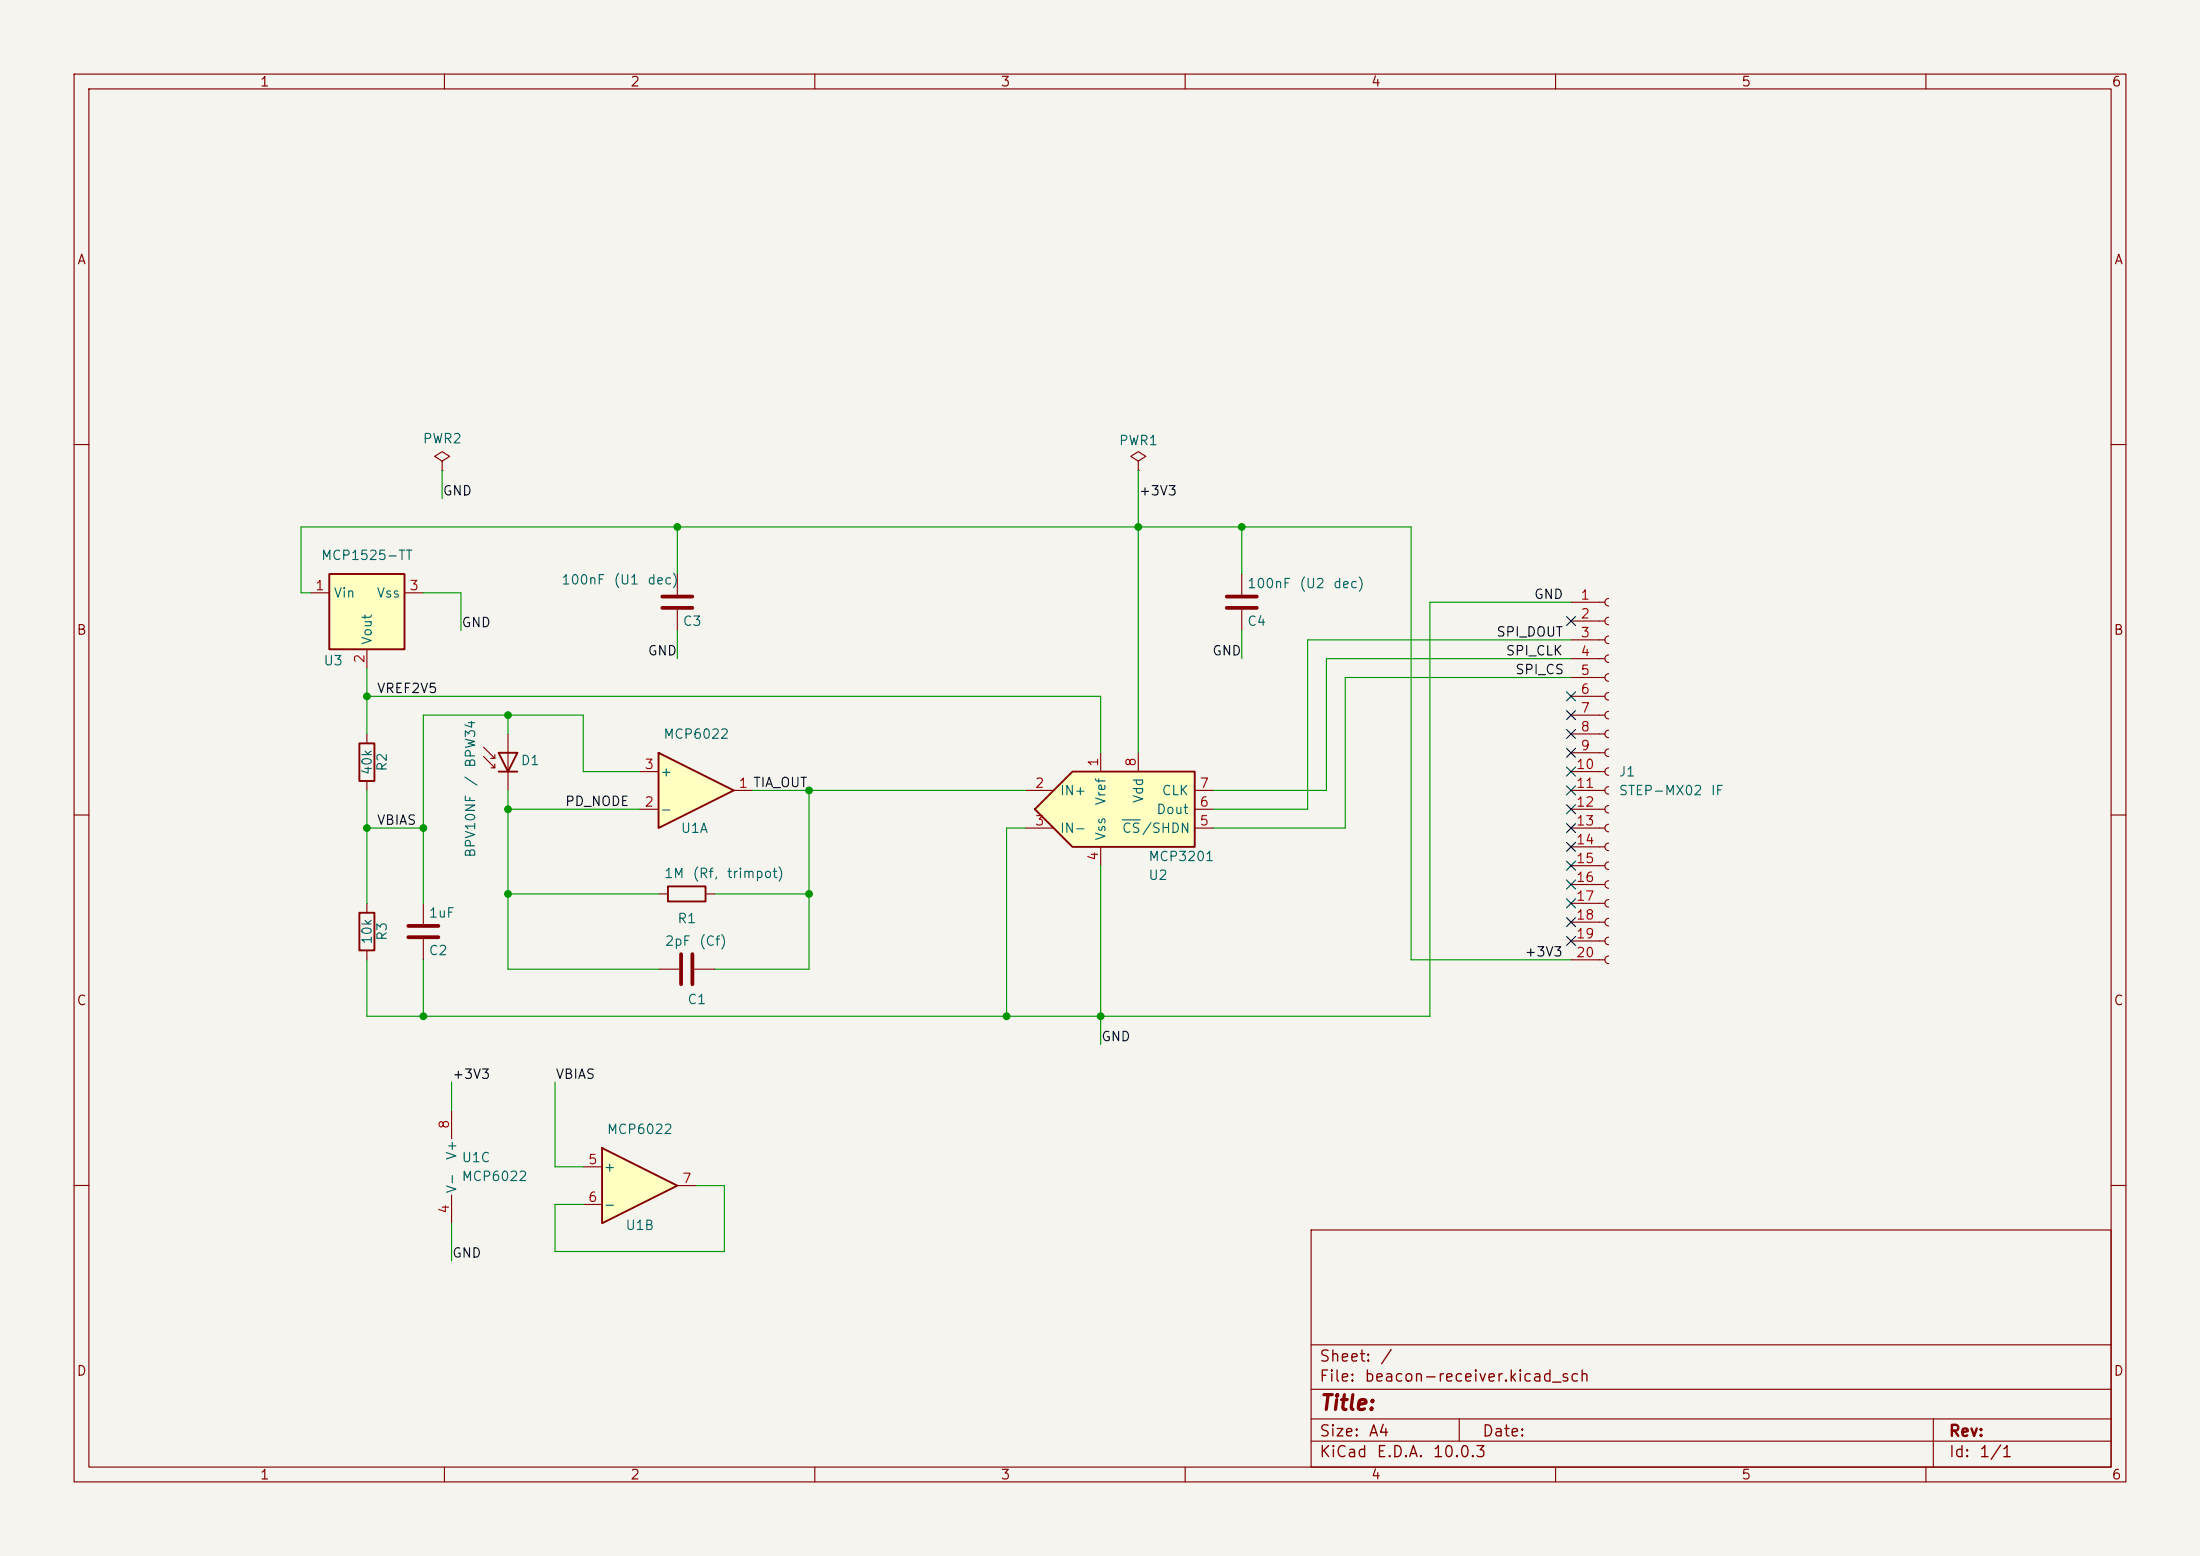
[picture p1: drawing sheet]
(kicad_sch
 (version 20260306)
 (generator "eeschema")
 (generator_version "10.0")
 (paper "A4")
 (lib_symbols
  (symbol "Amplifier_Operational:MCP6022"
   (pin_names
    (offset 0.127)) (exclude_from_sim no) (in_bom yes) (on_board yes)
   (in_pos_files yes)
   (duplicate_pin_numbers_are_jumpers no)
   (property "Reference" "U" (at 0 5.08 0) (show_name no) (do_not_autoplace no) (effects (font (size 1.27 1.27)) (justify left)))
   (property "Value" "MCP6022" (at 0 -5.08 0) (show_name no) (do_not_autoplace no) (effects (font (size 1.27 1.27)) (justify left)))
   (property "Footprint" "" (at 0 0 0) (show_name no) (do_not_autoplace no) (hide yes) (effects (font (size 1.27 1.27))))
   (property "Datasheet" "http://ww1.microchip.com/downloads/en/devicedoc/20001685e.pdf" (at 0 0 0) (show_name no) (do_not_autoplace no) (hide yes) (effects (font (size 1.27 1.27))))
   (property "Description" "Dual Operational Amplifiers, Rail-to-Rail Input/Output, DIP-8/SOIC-8/TSSOP-8" (at 0 0 0) (show_name no) (do_not_autoplace no) (hide yes) (effects (font (size 1.27 1.27))))
   (property "ki_locked" "" (at 0 0 0) (show_name no) (do_not_autoplace no) (effects (font (size 1.27 1.27))))
   (symbol "MCP6022_1_1"
    (polyline (pts (xy -5.08 5.08) (xy 5.08 0) (xy -5.08 -5.08) (xy -5.08 5.08)) (stroke (width 0.254) (type default)) (fill (type background)))
    (pin output line (at 7.62 0 180) (length 2.54) (name "" (effects (font (size 1.27 1.27)))) (number "1" (effects (font (size 1.27 1.27)))))
    (pin input line (at -7.62 -2.54 0) (length 2.54) (name "-" (effects (font (size 1.27 1.27)))) (number "2" (effects (font (size 1.27 1.27)))))
    (pin input line (at -7.62 2.54 0) (length 2.54) (name "+" (effects (font (size 1.27 1.27)))) (number "3" (effects (font (size 1.27 1.27))))))
   (symbol "MCP6022_2_1"
    (polyline (pts (xy -5.08 5.08) (xy 5.08 0) (xy -5.08 -5.08) (xy -5.08 5.08)) (stroke (width 0.254) (type default)) (fill (type background)))
    (pin input line (at -7.62 2.54 0) (length 2.54) (name "+" (effects (font (size 1.27 1.27)))) (number "5" (effects (font (size 1.27 1.27)))))
    (pin input line (at -7.62 -2.54 0) (length 2.54) (name "-" (effects (font (size 1.27 1.27)))) (number "6" (effects (font (size 1.27 1.27)))))
    (pin output line (at 7.62 0 180) (length 2.54) (name "" (effects (font (size 1.27 1.27)))) (number "7" (effects (font (size 1.27 1.27))))))
   (symbol "MCP6022_3_1"
    (pin power_in line (at -2.54 -7.62 90) (length 3.81) (name "V-" (effects (font (size 1.27 1.27)))) (number "4" (effects (font (size 1.27 1.27)))))
    (pin power_in line (at -2.54 7.62 270) (length 3.81) (name "V+" (effects (font (size 1.27 1.27)))) (number "8" (effects (font (size 1.27 1.27))))))
   (embedded_fonts no))
  (symbol "Analog_ADC:MCP3201"
   (pin_names
    (offset 0.762)) (exclude_from_sim no) (in_bom yes) (on_board yes)
   (in_pos_files yes)
   (duplicate_pin_numbers_are_jumpers no)
   (property "Reference" "U" (at 3.81 8.89 0) (show_name no) (do_not_autoplace no) (effects (font (size 1.27 1.27)) (justify left)))
   (property "Value" "MCP3201" (at 3.81 6.35 0) (show_name no) (do_not_autoplace no) (effects (font (size 1.27 1.27)) (justify left)))
   (property "Footprint" "" (at 19.05 -8.89 0) (show_name no) (do_not_autoplace no) (hide yes) (effects (font (size 1.27 1.27))))
   (property "Datasheet" "http://ww1.microchip.com/downloads/en/DeviceDoc/21290D.pdf" (at 20.32 -2.54 0) (show_name no) (do_not_autoplace no) (hide yes) (effects (font (size 1.27 1.27))))
   (property "Description" "2.7V 12-Bit A/D Converter with SPI™ Serial Interface, PDIP-8/SOIC-8/MSOP-8/TSSOP-8" (at 0 0 0) (show_name no) (do_not_autoplace no) (hide yes) (effects (font (size 1.27 1.27))))
   (symbol "MCP3201_0_0"
    (polyline (pts (xy -11.43 0) (xy -6.35 5.08) (xy 10.16 5.08) (xy 10.16 -5.08) (xy -6.35 -5.08) (xy -11.43 0)) (stroke (width 0.254) (type default)) (fill (type background))))
   (symbol "MCP3201_1_1"
    (pin power_in line (at -2.54 7.62 270) (length 2.54) (name "Vref" (effects (font (size 1.27 1.27)))) (number "1" (effects (font (size 1.27 1.27)))))
    (pin input line (at -12.7 2.54 0) (length 3.81) (name "IN+" (effects (font (size 1.27 1.27)))) (number "2" (effects (font (size 1.27 1.27)))))
    (pin input line (at -12.7 -2.54 0) (length 3.81) (name "IN-" (effects (font (size 1.27 1.27)))) (number "3" (effects (font (size 1.27 1.27)))))
    (pin power_in line (at -2.54 -7.62 90) (length 2.54) (name "Vss" (effects (font (size 1.27 1.27)))) (number "4" (effects (font (size 1.27 1.27)))))
    (pin input line (at 12.7 -2.54 180) (length 2.54) (name "~{CS}/SHDN" (effects (font (size 1.27 1.27)))) (number "5" (effects (font (size 1.27 1.27)))))
    (pin output line (at 12.7 0 180) (length 2.54) (name "Dout" (effects (font (size 1.27 1.27)))) (number "6" (effects (font (size 1.27 1.27)))))
    (pin input line (at 12.7 2.54 180) (length 2.54) (name "CLK" (effects (font (size 1.27 1.27)))) (number "7" (effects (font (size 1.27 1.27)))))
    (pin power_in line (at 2.54 7.62 270) (length 2.54) (name "Vdd" (effects (font (size 1.27 1.27)))) (number "8" (effects (font (size 1.27 1.27))))))
   (embedded_fonts no))
  (symbol "Connector:Conn_01x20_Socket"
   (pin_names
    (offset 1.016) (hide yes)) (exclude_from_sim no) (in_bom yes) (on_board yes)
   (in_pos_files yes)
   (duplicate_pin_numbers_are_jumpers no)
   (property "Reference" "J" (at 0 25.4 0) (show_name no) (do_not_autoplace no) (effects (font (size 1.27 1.27))))
   (property "Value" "Conn_01x20_Socket" (at 0 -27.94 0) (show_name no) (do_not_autoplace no) (effects (font (size 1.27 1.27))))
   (property "Footprint" "" (at 0 0 0) (show_name no) (do_not_autoplace no) (hide yes) (effects (font (size 1.27 1.27))))
   (property "Datasheet" "" (at 0 0 0) (show_name no) (do_not_autoplace no) (hide yes) (effects (font (size 1.27 1.27))))
   (property "Description" "Generic connector, single row, 01x20, script generated" (at 0 0 0) (show_name no) (do_not_autoplace no) (hide yes) (effects (font (size 1.27 1.27))))
   (property "ki_locked" "" (at 0 0 0) (show_name no) (do_not_autoplace no) (effects (font (size 1.27 1.27))))
   (symbol "Conn_01x20_Socket_1_1"
    (polyline (pts (xy -1.27 22.86) (xy -0.508 22.86)) (stroke (width 0.1524) (type default)) (fill (type none)))
    (polyline (pts (xy -1.27 20.32) (xy -0.508 20.32)) (stroke (width 0.1524) (type default)) (fill (type none)))
    (polyline (pts (xy -1.27 17.78) (xy -0.508 17.78)) (stroke (width 0.1524) (type default)) (fill (type none)))
    (polyline (pts (xy -1.27 15.24) (xy -0.508 15.24)) (stroke (width 0.1524) (type default)) (fill (type none)))
    (polyline (pts (xy -1.27 12.7) (xy -0.508 12.7)) (stroke (width 0.1524) (type default)) (fill (type none)))
    (polyline (pts (xy -1.27 10.16) (xy -0.508 10.16)) (stroke (width 0.1524) (type default)) (fill (type none)))
    (polyline (pts (xy -1.27 7.62) (xy -0.508 7.62)) (stroke (width 0.1524) (type default)) (fill (type none)))
    (polyline (pts (xy -1.27 5.08) (xy -0.508 5.08)) (stroke (width 0.1524) (type default)) (fill (type none)))
    (polyline (pts (xy -1.27 2.54) (xy -0.508 2.54)) (stroke (width 0.1524) (type default)) (fill (type none)))
    (polyline (pts (xy -1.27 0) (xy -0.508 0)) (stroke (width 0.1524) (type default)) (fill (type none)))
    (polyline (pts (xy -1.27 -2.54) (xy -0.508 -2.54)) (stroke (width 0.1524) (type default)) (fill (type none)))
    (polyline (pts (xy -1.27 -5.08) (xy -0.508 -5.08)) (stroke (width 0.1524) (type default)) (fill (type none)))
    (polyline (pts (xy -1.27 -7.62) (xy -0.508 -7.62)) (stroke (width 0.1524) (type default)) (fill (type none)))
    (polyline (pts (xy -1.27 -10.16) (xy -0.508 -10.16)) (stroke (width 0.1524) (type default)) (fill (type none)))
    (polyline (pts (xy -1.27 -12.7) (xy -0.508 -12.7)) (stroke (width 0.1524) (type default)) (fill (type none)))
    (polyline (pts (xy -1.27 -15.24) (xy -0.508 -15.24)) (stroke (width 0.1524) (type default)) (fill (type none)))
    (polyline (pts (xy -1.27 -17.78) (xy -0.508 -17.78)) (stroke (width 0.1524) (type default)) (fill (type none)))
    (polyline (pts (xy -1.27 -20.32) (xy -0.508 -20.32)) (stroke (width 0.1524) (type default)) (fill (type none)))
    (polyline (pts (xy -1.27 -22.86) (xy -0.508 -22.86)) (stroke (width 0.1524) (type default)) (fill (type none)))
    (polyline (pts (xy -1.27 -25.4) (xy -0.508 -25.4)) (stroke (width 0.1524) (type default)) (fill (type none)))
    (arc (start 0 22.352) (mid -0.5058 22.86) (end 0 23.368) (stroke (width 0.1524) (type default)) (fill (type none)))
    (arc (start 0 19.812) (mid -0.5058 20.32) (end 0 20.828) (stroke (width 0.1524) (type default)) (fill (type none)))
    (arc (start 0 17.272) (mid -0.5058 17.78) (end 0 18.288) (stroke (width 0.1524) (type default)) (fill (type none)))
    (arc (start 0 14.732) (mid -0.5058 15.24) (end 0 15.748) (stroke (width 0.1524) (type default)) (fill (type none)))
    (arc (start 0 12.192) (mid -0.5058 12.7) (end 0 13.208) (stroke (width 0.1524) (type default)) (fill (type none)))
    (arc (start 0 9.652) (mid -0.5058 10.16) (end 0 10.668) (stroke (width 0.1524) (type default)) (fill (type none)))
    (arc (start 0 7.112) (mid -0.5058 7.62) (end 0 8.128) (stroke (width 0.1524) (type default)) (fill (type none)))
    (arc (start 0 4.572) (mid -0.5058 5.08) (end 0 5.588) (stroke (width 0.1524) (type default)) (fill (type none)))
    (arc (start 0 2.032) (mid -0.5058 2.54) (end 0 3.048) (stroke (width 0.1524) (type default)) (fill (type none)))
    (arc (start 0 -0.508) (mid -0.5058 0) (end 0 0.508) (stroke (width 0.1524) (type default)) (fill (type none)))
    (arc (start 0 -3.048) (mid -0.5058 -2.54) (end 0 -2.032) (stroke (width 0.1524) (type default)) (fill (type none)))
    (arc (start 0 -5.588) (mid -0.5058 -5.08) (end 0 -4.572) (stroke (width 0.1524) (type default)) (fill (type none)))
    (arc (start 0 -8.128) (mid -0.5058 -7.62) (end 0 -7.112) (stroke (width 0.1524) (type default)) (fill (type none)))
    (arc (start 0 -10.668) (mid -0.5058 -10.16) (end 0 -9.652) (stroke (width 0.1524) (type default)) (fill (type none)))
    (arc (start 0 -13.208) (mid -0.5058 -12.7) (end 0 -12.192) (stroke (width 0.1524) (type default)) (fill (type none)))
    (arc (start 0 -15.748) (mid -0.5058 -15.24) (end 0 -14.732) (stroke (width 0.1524) (type default)) (fill (type none)))
    (arc (start 0 -18.288) (mid -0.5058 -17.78) (end 0 -17.272) (stroke (width 0.1524) (type default)) (fill (type none)))
    (arc (start 0 -20.828) (mid -0.5058 -20.32) (end 0 -19.812) (stroke (width 0.1524) (type default)) (fill (type none)))
    (arc (start 0 -23.368) (mid -0.5058 -22.86) (end 0 -22.352) (stroke (width 0.1524) (type default)) (fill (type none)))
    (arc (start 0 -25.908) (mid -0.5058 -25.4) (end 0 -24.892) (stroke (width 0.1524) (type default)) (fill (type none)))
    (pin passive line (at -5.08 22.86 0) (length 3.81) (name "Pin_1" (effects (font (size 1.27 1.27)))) (number "1" (effects (font (size 1.27 1.27)))))
    (pin passive line (at -5.08 20.32 0) (length 3.81) (name "Pin_2" (effects (font (size 1.27 1.27)))) (number "2" (effects (font (size 1.27 1.27)))))
    (pin passive line (at -5.08 17.78 0) (length 3.81) (name "Pin_3" (effects (font (size 1.27 1.27)))) (number "3" (effects (font (size 1.27 1.27)))))
    (pin passive line (at -5.08 15.24 0) (length 3.81) (name "Pin_4" (effects (font (size 1.27 1.27)))) (number "4" (effects (font (size 1.27 1.27)))))
    (pin passive line (at -5.08 12.7 0) (length 3.81) (name "Pin_5" (effects (font (size 1.27 1.27)))) (number "5" (effects (font (size 1.27 1.27)))))
    (pin passive line (at -5.08 10.16 0) (length 3.81) (name "Pin_6" (effects (font (size 1.27 1.27)))) (number "6" (effects (font (size 1.27 1.27)))))
    (pin passive line (at -5.08 7.62 0) (length 3.81) (name "Pin_7" (effects (font (size 1.27 1.27)))) (number "7" (effects (font (size 1.27 1.27)))))
    (pin passive line (at -5.08 5.08 0) (length 3.81) (name "Pin_8" (effects (font (size 1.27 1.27)))) (number "8" (effects (font (size 1.27 1.27)))))
    (pin passive line (at -5.08 2.54 0) (length 3.81) (name "Pin_9" (effects (font (size 1.27 1.27)))) (number "9" (effects (font (size 1.27 1.27)))))
    (pin passive line (at -5.08 0 0) (length 3.81) (name "Pin_10" (effects (font (size 1.27 1.27)))) (number "10" (effects (font (size 1.27 1.27)))))
    (pin passive line (at -5.08 -2.54 0) (length 3.81) (name "Pin_11" (effects (font (size 1.27 1.27)))) (number "11" (effects (font (size 1.27 1.27)))))
    (pin passive line (at -5.08 -5.08 0) (length 3.81) (name "Pin_12" (effects (font (size 1.27 1.27)))) (number "12" (effects (font (size 1.27 1.27)))))
    (pin passive line (at -5.08 -7.62 0) (length 3.81) (name "Pin_13" (effects (font (size 1.27 1.27)))) (number "13" (effects (font (size 1.27 1.27)))))
    (pin passive line (at -5.08 -10.16 0) (length 3.81) (name "Pin_14" (effects (font (size 1.27 1.27)))) (number "14" (effects (font (size 1.27 1.27)))))
    (pin passive line (at -5.08 -12.7 0) (length 3.81) (name "Pin_15" (effects (font (size 1.27 1.27)))) (number "15" (effects (font (size 1.27 1.27)))))
    (pin passive line (at -5.08 -15.24 0) (length 3.81) (name "Pin_16" (effects (font (size 1.27 1.27)))) (number "16" (effects (font (size 1.27 1.27)))))
    (pin passive line (at -5.08 -17.78 0) (length 3.81) (name "Pin_17" (effects (font (size 1.27 1.27)))) (number "17" (effects (font (size 1.27 1.27)))))
    (pin passive line (at -5.08 -20.32 0) (length 3.81) (name "Pin_18" (effects (font (size 1.27 1.27)))) (number "18" (effects (font (size 1.27 1.27)))))
    (pin passive line (at -5.08 -22.86 0) (length 3.81) (name "Pin_19" (effects (font (size 1.27 1.27)))) (number "19" (effects (font (size 1.27 1.27)))))
    (pin passive line (at -5.08 -25.4 0) (length 3.81) (name "Pin_20" (effects (font (size 1.27 1.27)))) (number "20" (effects (font (size 1.27 1.27))))))
   (embedded_fonts no))
  (symbol "Device:C"
   (pin_numbers (hide yes))
   (pin_names
    (offset 0.254)) (exclude_from_sim no) (in_bom yes) (on_board yes)
   (in_pos_files yes)
   (duplicate_pin_numbers_are_jumpers no)
   (property "Reference" "C" (at 0.635 2.54 0) (show_name no) (do_not_autoplace no) (effects (font (size 1.27 1.27)) (justify left)))
   (property "Value" "C" (at 0.635 -2.54 0) (show_name no) (do_not_autoplace no) (effects (font (size 1.27 1.27)) (justify left)))
   (property "Footprint" "" (at 0.9652 -3.81 0) (show_name no) (do_not_autoplace no) (hide yes) (effects (font (size 1.27 1.27))))
   (property "Datasheet" "" (at 0 0 0) (show_name no) (do_not_autoplace no) (hide yes) (effects (font (size 1.27 1.27))))
   (property "Description" "Unpolarized capacitor" (at 0 0 0) (show_name no) (do_not_autoplace no) (hide yes) (effects (font (size 1.27 1.27))))
   (symbol "C_0_1"
    (polyline (pts (xy -2.032 0.762) (xy 2.032 0.762)) (stroke (width 0.508) (type default)) (fill (type none)))
    (polyline (pts (xy -2.032 -0.762) (xy 2.032 -0.762)) (stroke (width 0.508) (type default)) (fill (type none))))
   (symbol "C_1_1"
    (pin passive line (at 0 3.81 270) (length 2.794) (name "" (effects (font (size 1.27 1.27)))) (number "1" (effects (font (size 1.27 1.27)))))
    (pin passive line (at 0 -3.81 90) (length 2.794) (name "" (effects (font (size 1.27 1.27)))) (number "2" (effects (font (size 1.27 1.27))))))
   (embedded_fonts no))
  (symbol "Device:D_Photo"
   (pin_numbers (hide yes))
   (pin_names (hide yes)) (exclude_from_sim no) (in_bom yes) (on_board yes)
   (in_pos_files yes)
   (duplicate_pin_numbers_are_jumpers no)
   (property "Reference" "D" (at 0.508 1.778 0) (show_name no) (do_not_autoplace no) (effects (font (size 1.27 1.27)) (justify left)))
   (property "Value" "D_Photo" (at -1.016 -2.794 0) (show_name no) (do_not_autoplace no) (effects (font (size 1.27 1.27))))
   (property "Footprint" "" (at -1.27 0 0) (show_name no) (do_not_autoplace no) (hide yes) (effects (font (size 1.27 1.27))))
   (property "Datasheet" "" (at -1.27 0 0) (show_name no) (do_not_autoplace no) (hide yes) (effects (font (size 1.27 1.27))))
   (property "Description" "Photodiode" (at 0 0 0) (show_name no) (do_not_autoplace no) (hide yes) (effects (font (size 1.27 1.27))))
   (symbol "D_Photo_0_1"
    (polyline (pts (xy -2.54 1.27) (xy -2.54 -1.27)) (stroke (width 0.254) (type default)) (fill (type none)))
    (polyline (pts (xy -2.032 1.778) (xy -1.524 1.778)) (stroke (width 0) (type default)) (fill (type none)))
    (polyline (pts (xy -0.508 3.302) (xy -2.032 1.778) (xy -2.032 2.286)) (stroke (width 0) (type default)) (fill (type none)))
    (polyline (pts (xy 0 0) (xy -2.54 0)) (stroke (width 0) (type default)) (fill (type none)))
    (polyline (pts (xy 0 -1.27) (xy 0 1.27) (xy -2.54 0) (xy 0 -1.27)) (stroke (width 0.254) (type default)) (fill (type none)))
    (polyline (pts (xy 0.762 3.302) (xy -0.762 1.778) (xy -0.762 2.286) (xy -0.762 1.778) (xy -0.254 1.778)) (stroke (width 0) (type default)) (fill (type none))))
   (symbol "D_Photo_1_1"
    (pin passive line (at -5.08 0 0) (length 2.54) (name "K" (effects (font (size 1.27 1.27)))) (number "1" (effects (font (size 1.27 1.27)))))
    (pin passive line (at 2.54 0 180) (length 2.54) (name "A" (effects (font (size 1.27 1.27)))) (number "2" (effects (font (size 1.27 1.27))))))
   (embedded_fonts no))
  (symbol "Device:R"
   (pin_numbers (hide yes))
   (pin_names
    (offset 0)) (exclude_from_sim no) (in_bom yes) (on_board yes)
   (in_pos_files yes)
   (duplicate_pin_numbers_are_jumpers no)
   (property "Reference" "R" (at 2.032 0 90) (show_name no) (do_not_autoplace no) (effects (font (size 1.27 1.27))))
   (property "Value" "R" (at 0 0 90) (show_name no) (do_not_autoplace no) (effects (font (size 1.27 1.27))))
   (property "Footprint" "" (at -1.778 0 90) (show_name no) (do_not_autoplace no) (hide yes) (effects (font (size 1.27 1.27))))
   (property "Datasheet" "" (at 0 0 0) (show_name no) (do_not_autoplace no) (hide yes) (effects (font (size 1.27 1.27))))
   (property "Description" "Resistor" (at 0 0 0) (show_name no) (do_not_autoplace no) (hide yes) (effects (font (size 1.27 1.27))))
   (symbol "R_0_1"
    (rectangle (start -1.016 -2.54) (end 1.016 2.54) (stroke (width 0.254) (type default)) (fill (type none))))
   (symbol "R_1_1"
    (pin passive line (at 0 3.81 270) (length 1.27) (name "" (effects (font (size 1.27 1.27)))) (number "1" (effects (font (size 1.27 1.27)))))
    (pin passive line (at 0 -3.81 90) (length 1.27) (name "" (effects (font (size 1.27 1.27)))) (number "2" (effects (font (size 1.27 1.27))))))
   (embedded_fonts no))
  (symbol "Reference_Voltage:MCP1525-TT" (exclude_from_sim no) (in_bom yes) (on_board yes)
   (in_pos_files yes)
   (duplicate_pin_numbers_are_jumpers no)
   (property "Reference" "U" (at 1.27 8.255 0) (show_name no) (do_not_autoplace no) (effects (font (size 1.27 1.27)) (justify left)))
   (property "Value" "MCP1525-TT" (at 1.27 6.35 0) (show_name no) (do_not_autoplace no) (effects (font (size 1.27 1.27)) (justify left)))
   (property "Footprint" "Package_TO_SOT_SMD:SOT-23" (at 0.635 -6.35 0) (show_name no) (do_not_autoplace no) (hide yes) (effects (font (size 1.27 1.27)
    (italic yes)) (justify left)))
   (property "Datasheet" "http://ww1.microchip.com/downloads/en/devicedoc/21653b.pdf" (at 0 0 0) (show_name no) (do_not_autoplace no) (hide yes) (effects (font (size 1.27 1.27)
    (italic yes))))
   (property "Description" "2.5V Voltage Reference, SOT-23" (at 0 0 0) (show_name no) (do_not_autoplace no) (hide yes) (effects (font (size 1.27 1.27))))
   (symbol "MCP1525-TT_0_1"
    (rectangle (start -2.54 5.08) (end 7.62 -5.08) (stroke (width 0.254) (type default)) (fill (type background))))
   (symbol "MCP1525-TT_1_1"
    (pin power_in line (at 0 7.62 270) (length 2.54) (name "Vin" (effects (font (size 1.27 1.27)))) (number "1" (effects (font (size 1.27 1.27)))))
    (pin power_out line (at 10.16 0 180) (length 2.54) (name "Vout" (effects (font (size 1.27 1.27)))) (number "2" (effects (font (size 1.27 1.27)))))
    (pin power_in line (at 0 -7.62 90) (length 2.54) (name "Vss" (effects (font (size 1.27 1.27)))) (number "3" (effects (font (size 1.27 1.27))))))
   (embedded_fonts no))
  (symbol "power:PWR_FLAG"
   (power global)
   (pin_numbers (hide yes))
   (pin_names
    (offset 0) (hide yes)) (exclude_from_sim no) (in_bom yes) (on_board yes)
   (in_pos_files yes)
   (duplicate_pin_numbers_are_jumpers no)
   (property "Reference" "#FLG" (at 0 1.905 0) (show_name no) (do_not_autoplace no) (hide yes) (effects (font (size 1.27 1.27))))
   (property "Value" "PWR_FLAG" (at 0 3.81 0) (show_name no) (do_not_autoplace no) (effects (font (size 1.27 1.27))))
   (property "Footprint" "" (at 0 0 0) (show_name no) (do_not_autoplace no) (hide yes) (effects (font (size 1.27 1.27))))
   (property "Datasheet" "" (at 0 0 0) (show_name no) (do_not_autoplace no) (hide yes) (effects (font (size 1.27 1.27))))
   (property "Description" "Special symbol for telling ERC where power comes from" (at 0 0 0) (show_name no) (do_not_autoplace no) (hide yes) (effects (font (size 1.27 1.27))))
   (symbol "PWR_FLAG_0_0"
    (pin power_out line (at 0 0 90) (length 0) (name "" (effects (font (size 1.27 1.27)))) (number "1" (effects (font (size 1.27 1.27))))))
   (symbol "PWR_FLAG_0_1"
    (polyline (pts (xy 0 0) (xy 0 1.27) (xy -1.016 1.905) (xy 0 2.54) (xy 1.016 1.905) (xy 0 1.27)) (stroke (width 0) (type default)) (fill (type none))))
   (embedded_fonts no)))
 (junction
  (at 148.59 137.16)
  (diameter 0)
  (color 0 0 0 0))
 (junction
  (at 109.22 106.68)
  (diameter 0)
  (color 0 0 0 0))
 (junction
  (at 68.58 96.52)
  (diameter 0)
  (color 0 0 0 0))
 (junction
  (at 68.58 109.22)
  (diameter 0)
  (color 0 0 0 0))
 (junction
  (at 109.22 120.65)
  (diameter 0)
  (color 0 0 0 0))
 (junction
  (at 68.58 120.65)
  (diameter 0)
  (color 0 0 0 0))
 (junction
  (at 153.67 71.12)
  (diameter 0)
  (color 0 0 0 0))
 (junction
  (at 57.15 111.76)
  (diameter 0)
  (color 0 0 0 0))
 (junction
  (at 57.15 137.16)
  (diameter 0)
  (color 0 0 0 0))
 (junction
  (at 167.64 71.12)
  (diameter 0)
  (color 0 0 0 0))
 (junction
  (at 91.44 71.12)
  (diameter 0)
  (color 0 0 0 0))
 (junction
  (at 49.53 93.98)
  (diameter 0)
  (color 0 0 0 0))
 (junction
  (at 135.89 137.16)
  (diameter 0)
  (color 0 0 0 0))
 (junction
  (at 49.53 111.76)
  (diameter 0)
  (color 0 0 0 0))
 (no_connect
  (at 212.09 96.52))
 (no_connect
  (at 212.09 101.6))
 (no_connect
  (at 212.09 104.14))
 (no_connect
  (at 212.09 83.82))
 (no_connect
  (at 212.09 111.76))
 (no_connect
  (at 212.09 127))
 (no_connect
  (at 212.09 93.98))
 (no_connect
  (at 212.09 119.38))
 (no_connect
  (at 212.09 109.22))
 (no_connect
  (at 212.09 121.92))
 (no_connect
  (at 212.09 116.84))
 (no_connect
  (at 212.09 106.68))
 (no_connect
  (at 212.09 99.06))
 (no_connect
  (at 212.09 114.3))
 (no_connect
  (at 212.09 124.46))
 (wire
  (pts (xy 109.22 106.68) (xy 138.43 106.68))
  (stroke (width 0) (type default)))
 (wire
  (pts (xy 176.53 86.36) (xy 212.09 86.36))
  (stroke (width 0) (type default)))
 (wire
  (pts (xy 49.53 111.76) (xy 49.53 121.92))
  (stroke (width 0) (type default)))
 (wire
  (pts (xy 193.04 81.28) (xy 193.04 137.16))
  (stroke (width 0) (type default)))
 (wire
  (pts (xy 153.67 71.12) (xy 167.64 71.12))
  (stroke (width 0) (type default)))
 (wire
  (pts (xy 193.04 137.16) (xy 148.59 137.16))
  (stroke (width 0) (type default)))
 (wire
  (pts (xy 97.79 160.02) (xy 97.79 168.91))
  (stroke (width 0) (type default)))
 (wire
  (pts (xy 109.22 106.68) (xy 109.22 120.65))
  (stroke (width 0) (type default)))
 (wire
  (pts (xy 74.93 146.05) (xy 74.93 157.48))
  (stroke (width 0) (type default)))
 (wire
  (pts (xy 96.52 120.65) (xy 109.22 120.65))
  (stroke (width 0) (type default)))
 (wire
  (pts (xy 57.15 80.01) (xy 62.23 80.01))
  (stroke (width 0) (type default)))
 (wire
  (pts (xy 57.15 96.52) (xy 57.15 111.76))
  (stroke (width 0) (type default)))
 (wire
  (pts (xy 96.52 130.81) (xy 109.22 130.81))
  (stroke (width 0) (type default)))
 (wire
  (pts (xy 163.83 111.76) (xy 181.61 111.76))
  (stroke (width 0) (type default)))
 (wire
  (pts (xy 57.15 111.76) (xy 57.15 121.92))
  (stroke (width 0) (type default)))
 (wire
  (pts (xy 88.9 130.81) (xy 68.58 130.81))
  (stroke (width 0) (type default)))
 (wire
  (pts (xy 57.15 137.16) (xy 135.89 137.16))
  (stroke (width 0) (type default)))
 (wire
  (pts (xy 49.53 111.76) (xy 57.15 111.76))
  (stroke (width 0) (type default)))
 (wire
  (pts (xy 135.89 111.76) (xy 135.89 137.16))
  (stroke (width 0) (type default)))
 (wire
  (pts (xy 91.44 71.12) (xy 91.44 77.47))
  (stroke (width 0) (type default)))
 (wire
  (pts (xy 148.59 137.16) (xy 148.59 116.84))
  (stroke (width 0) (type default)))
 (wire
  (pts (xy 74.93 162.56) (xy 78.74 162.56))
  (stroke (width 0) (type default)))
 (wire
  (pts (xy 179.07 88.9) (xy 179.07 106.68))
  (stroke (width 0) (type default)))
 (wire
  (pts (xy 68.58 96.52) (xy 78.74 96.52))
  (stroke (width 0) (type default)))
 (wire
  (pts (xy 179.07 106.68) (xy 163.83 106.68))
  (stroke (width 0) (type default)))
 (wire
  (pts (xy 190.5 71.12) (xy 167.64 71.12))
  (stroke (width 0) (type default)))
 (wire
  (pts (xy 40.64 71.12) (xy 91.44 71.12))
  (stroke (width 0) (type default)))
 (wire
  (pts (xy 60.96 165.1) (xy 60.96 170.18))
  (stroke (width 0) (type default)))
 (wire
  (pts (xy 49.53 106.68) (xy 49.53 111.76))
  (stroke (width 0) (type default)))
 (wire
  (pts (xy 181.61 91.44) (xy 212.09 91.44))
  (stroke (width 0) (type default)))
 (wire
  (pts (xy 40.64 80.01) (xy 41.91 80.01))
  (stroke (width 0) (type default)))
 (wire
  (pts (xy 91.44 85.09) (xy 91.44 88.9))
  (stroke (width 0) (type default)))
 (wire
  (pts (xy 68.58 109.22) (xy 86.36 109.22))
  (stroke (width 0) (type default)))
 (wire
  (pts (xy 148.59 137.16) (xy 148.59 140.97))
  (stroke (width 0) (type default)))
 (wire
  (pts (xy 148.59 93.98) (xy 148.59 101.6))
  (stroke (width 0) (type default)))
 (wire
  (pts (xy 93.98 160.02) (xy 97.79 160.02))
  (stroke (width 0) (type default)))
 (wire
  (pts (xy 101.6 106.68) (xy 109.22 106.68))
  (stroke (width 0) (type default)))
 (wire
  (pts (xy 62.23 80.01) (xy 62.23 85.09))
  (stroke (width 0) (type default)))
 (wire
  (pts (xy 167.64 88.9) (xy 167.64 85.09))
  (stroke (width 0) (type default)))
 (wire
  (pts (xy 109.22 120.65) (xy 109.22 130.81))
  (stroke (width 0) (type default)))
 (wire
  (pts (xy 59.69 67.31) (xy 59.69 63.5))
  (stroke (width 0) (type default)))
 (wire
  (pts (xy 176.53 86.36) (xy 176.53 109.22))
  (stroke (width 0) (type default)))
 (wire
  (pts (xy 163.83 109.22) (xy 176.53 109.22))
  (stroke (width 0) (type default)))
 (wire
  (pts (xy 49.53 93.98) (xy 49.53 99.06))
  (stroke (width 0) (type default)))
 (wire
  (pts (xy 91.44 71.12) (xy 153.67 71.12))
  (stroke (width 0) (type default)))
 (wire
  (pts (xy 167.64 71.12) (xy 167.64 77.47))
  (stroke (width 0) (type default)))
 (wire
  (pts (xy 57.15 96.52) (xy 68.58 96.52))
  (stroke (width 0) (type default)))
 (wire
  (pts (xy 68.58 120.65) (xy 88.9 120.65))
  (stroke (width 0) (type default)))
 (wire
  (pts (xy 78.74 104.14) (xy 86.36 104.14))
  (stroke (width 0) (type default)))
 (wire
  (pts (xy 78.74 157.48) (xy 74.93 157.48))
  (stroke (width 0) (type default)))
 (wire
  (pts (xy 68.58 106.68) (xy 68.58 109.22))
  (stroke (width 0) (type default)))
 (wire
  (pts (xy 60.96 146.05) (xy 60.96 149.86))
  (stroke (width 0) (type default)))
 (wire
  (pts (xy 190.5 129.54) (xy 212.09 129.54))
  (stroke (width 0) (type default)))
 (wire
  (pts (xy 138.43 111.76) (xy 135.89 111.76))
  (stroke (width 0) (type default)))
 (wire
  (pts (xy 135.89 137.16) (xy 148.59 137.16))
  (stroke (width 0) (type default)))
 (wire
  (pts (xy 190.5 71.12) (xy 190.5 129.54))
  (stroke (width 0) (type default)))
 (wire
  (pts (xy 97.79 168.91) (xy 74.93 168.91))
  (stroke (width 0) (type default)))
 (wire
  (pts (xy 68.58 96.52) (xy 68.58 99.06))
  (stroke (width 0) (type default)))
 (wire
  (pts (xy 179.07 88.9) (xy 212.09 88.9))
  (stroke (width 0) (type default)))
 (wire
  (pts (xy 181.61 91.44) (xy 181.61 111.76))
  (stroke (width 0) (type default)))
 (wire
  (pts (xy 57.15 129.54) (xy 57.15 137.16))
  (stroke (width 0) (type default)))
 (wire
  (pts (xy 40.64 71.12) (xy 40.64 80.01))
  (stroke (width 0) (type default)))
 (wire
  (pts (xy 68.58 109.22) (xy 68.58 120.65))
  (stroke (width 0) (type default)))
 (wire
  (pts (xy 68.58 130.81) (xy 68.58 120.65))
  (stroke (width 0) (type default)))
 (wire
  (pts (xy 78.74 96.52) (xy 78.74 104.14))
  (stroke (width 0) (type default)))
 (wire
  (pts (xy 49.53 129.54) (xy 49.53 137.16))
  (stroke (width 0) (type default)))
 (wire
  (pts (xy 74.93 168.91) (xy 74.93 162.56))
  (stroke (width 0) (type default)))
 (wire
  (pts (xy 193.04 81.28) (xy 212.09 81.28))
  (stroke (width 0) (type default)))
 (wire
  (pts (xy 49.53 90.17) (xy 49.53 93.98))
  (stroke (width 0) (type default)))
 (wire
  (pts (xy 57.15 137.16) (xy 49.53 137.16))
  (stroke (width 0) (type default)))
 (wire
  (pts (xy 49.53 93.98) (xy 148.59 93.98))
  (stroke (width 0) (type default)))
 (wire
  (pts (xy 153.67 63.5) (xy 153.67 71.12))
  (stroke (width 0) (type default)))
 (wire
  (pts (xy 153.67 71.12) (xy 153.67 101.6))
  (stroke (width 0) (type default)))
 (label "GND"
  (at 91.44 88.9 180)
  (effects (font (size 1.27 1.27)) (justify right bottom)))
 (label "GND"
  (at 148.59 140.97 0)
  (effects (font (size 1.27 1.27)) (justify left bottom)))
 (label "SPI_DOUT"
  (at 201.93 86.36 0)
  (effects (font (size 1.27 1.27)) (justify left bottom)))
 (label "GND"
  (at 207.01 81.28 0)
  (effects (font (size 1.27 1.27)) (justify left bottom)))
 (label "GND"
  (at 59.69 67.31 0)
  (effects (font (size 1.27 1.27)) (justify left bottom)))
 (label "GND"
  (at 167.64 88.9 180)
  (effects (font (size 1.27 1.27)) (justify right bottom)))
 (label "SPI_CS"
  (at 204.47 91.44 0)
  (effects (font (size 1.27 1.27)) (justify left bottom)))
 (label "VREF2V5"
  (at 50.8 93.98 0)
  (effects (font (size 1.27 1.27)) (justify left bottom)))
 (label "SPI_CLK"
  (at 203.2 88.9 0)
  (effects (font (size 1.27 1.27)) (justify left bottom)))
 (label "TIA_OUT"
  (at 101.6 106.68 0)
  (effects (font (size 1.27 1.27)) (justify left bottom)))
 (label "PD_NODE"
  (at 76.2 109.22 0)
  (effects (font (size 1.27 1.27)) (justify left bottom)))
 (label "VBIAS"
  (at 50.8 111.76 0)
  (effects (font (size 1.27 1.27)) (justify left bottom)))
 (label "GND"
  (at 60.96 170.18 0)
  (effects (font (size 1.27 1.27)) (justify left bottom)))
 (label "VBIAS"
  (at 74.93 146.05 0)
  (effects (font (size 1.27 1.27)) (justify left bottom)))
 (label "GND"
  (at 62.23 85.09 0)
  (effects (font (size 1.27 1.27)) (justify left bottom)))
 (label "+3V3"
  (at 153.67 67.31 0)
  (effects (font (size 1.27 1.27)) (justify left bottom)))
 (label "+3V3"
  (at 60.96 146.05 0)
  (effects (font (size 1.27 1.27)) (justify left bottom)))
 (label "+3V3"
  (at 205.74 129.54 0)
  (effects (font (size 1.27 1.27)) (justify left bottom)))
 (symbol
  (lib_id "Reference_Voltage:MCP1525-TT")
  (at 49.53 80.01 90)
  (mirror x)
  (unit 1)
  (body_style 1)
  (exclude_from_sim no)
  (in_bom yes)
  (on_board yes)
  (in_pos_files yes)
  (dnp no)
  (property "Reference" "U3" (at 44.958 89.154 90) (show_name no) (do_not_autoplace no) (effects (font (size 1.27 1.27))))
  (property "Value" "MCP1525-TT" (at 49.53 74.93 90) (show_name no) (do_not_autoplace no) (effects (font (size 1.27 1.27))))
  (property "Footprint" "Package_TO_SOT_SMD:SOT-23" (at 55.88 80.645 0) (hide yes) (show_name no) (do_not_autoplace no) (effects (font (size 1.27 1.27)
    (italic yes)) (justify left)))
  (property "Datasheet" "http://ww1.microchip.com/downloads/en/devicedoc/21653b.pdf" (at 49.53 80.01 0) (hide yes) (show_name no) (do_not_autoplace no) (effects (font (size 1.27 1.27)
    (italic yes))))
  (property "Description" "2.5V Voltage Reference, SOT-23" (at 49.53 80.01 0) (hide yes) (show_name no) (do_not_autoplace no) (effects (font (size 1.27 1.27))))
  (pin "2")
  (pin "1")
  (pin "3"))
 (symbol
  (lib_id "Device:R")
  (at 92.71 120.65 270)
  (mirror x)
  (unit 1)
  (body_style 1)
  (exclude_from_sim no)
  (in_bom yes)
  (on_board yes)
  (in_pos_files yes)
  (dnp no)
  (property "Reference" "R1" (at 92.71 123.952 90) (show_name no) (do_not_autoplace no) (effects (font (size 1.27 1.27))))
  (property "Value" "1M (Rf, trimpot)" (at 97.536 117.856 90) (show_name no) (do_not_autoplace no) (effects (font (size 1.27 1.27))))
  (property "Footprint" "" (at 92.71 122.428 0) (hide yes) (show_name no) (do_not_autoplace no) (effects (font (size 1.27 1.27))))
  (property "Datasheet" "" (at 92.71 120.65 0) (hide yes) (show_name no) (do_not_autoplace no) (effects (font (size 1.27 1.27))))
  (property "Description" "" (at 92.71 120.65 0) (show_name no) (do_not_autoplace no) (effects (font (size 1.27 1.27))))
  (pin "1")
  (pin "2"))
 (symbol
  (lib_id "Amplifier_Operational:MCP6022")
  (at 93.98 106.68 0)
  (unit 1)
  (body_style 1)
  (exclude_from_sim no)
  (in_bom yes)
  (on_board yes)
  (in_pos_files yes)
  (dnp no)
  (property "Reference" "U1" (at 93.726 111.76 0) (show_name no) (do_not_autoplace no) (effects (font (size 1.27 1.27))))
  (property "Value" "MCP6022" (at 93.98 99.06 0) (show_name no) (do_not_autoplace no) (effects (font (size 1.27 1.27))))
  (property "Footprint" "" (at 93.98 106.68 0) (hide yes) (show_name no) (do_not_autoplace no) (effects (font (size 1.27 1.27))))
  (property "Datasheet" "http://ww1.microchip.com/downloads/en/devicedoc/20001685e.pdf" (at 93.98 106.68 0) (hide yes) (show_name no) (do_not_autoplace no) (effects (font (size 1.27 1.27))))
  (property "Description" "Dual Operational Amplifiers, Rail-to-Rail Input/Output, DIP-8/SOIC-8/TSSOP-8" (at 93.98 106.68 0) (hide yes) (show_name no) (do_not_autoplace no) (effects (font (size 1.27 1.27))))
  (pin "7")
  (pin "4")
  (pin "6")
  (pin "5")
  (pin "3")
  (pin "2")
  (pin "8")
  (pin "1"))
 (symbol
  (lib_id "Device:C")
  (at 57.15 125.73 0)
  (unit 1)
  (body_style 1)
  (exclude_from_sim no)
  (in_bom yes)
  (on_board yes)
  (in_pos_files yes)
  (dnp no)
  (property "Reference" "C2" (at 57.785 128.27 0) (show_name no) (do_not_autoplace no) (effects (font (size 1.27 1.27)) (justify left)))
  (property "Value" "1uF" (at 57.785 123.19 0) (show_name no) (do_not_autoplace no) (effects (font (size 1.27 1.27)) (justify left)))
  (property "Footprint" "" (at 58.115 121.92 0) (hide yes) (show_name no) (do_not_autoplace no) (effects (font (size 1.27 1.27))))
  (property "Datasheet" "" (at 57.15 125.73 0) (hide yes) (show_name no) (do_not_autoplace no) (effects (font (size 1.27 1.27))))
  (property "Description" "" (at 57.15 125.73 0) (show_name no) (do_not_autoplace no) (effects (font (size 1.27 1.27))))
  (pin "1")
  (pin "2"))
 (symbol
  (lib_id "Device:C")
  (at 167.64 81.28 0)
  (unit 1)
  (body_style 1)
  (exclude_from_sim no)
  (in_bom yes)
  (on_board yes)
  (in_pos_files yes)
  (dnp no)
  (property "Reference" "C4" (at 168.275 83.82 0) (show_name no) (do_not_autoplace no) (effects (font (size 1.27 1.27)) (justify left)))
  (property "Value" "100nF (U2 dec)" (at 168.275 78.74 0) (show_name no) (do_not_autoplace no) (effects (font (size 1.27 1.27)) (justify left)))
  (property "Footprint" "" (at 168.605 77.47 0) (hide yes) (show_name no) (do_not_autoplace no) (effects (font (size 1.27 1.27))))
  (property "Datasheet" "" (at 167.64 81.28 0) (hide yes) (show_name no) (do_not_autoplace no) (effects (font (size 1.27 1.27))))
  (property "Description" "" (at 167.64 81.28 0) (show_name no) (do_not_autoplace no) (effects (font (size 1.27 1.27))))
  (pin "1")
  (pin "2"))
 (symbol
  (lib_id "power:PWR_FLAG")
  (at 153.67 63.5 0)
  (unit 1)
  (body_style 1)
  (exclude_from_sim no)
  (in_bom yes)
  (on_board yes)
  (in_pos_files yes)
  (dnp no)
  (property "Reference" "PWR1" (at 153.67 59.436 0) (show_name no) (do_not_autoplace no) (effects (font (size 1.27 1.27))))
  (property "Value" "PWR_FLAG" (at 153.67 67.31 0) (hide yes) (show_name no) (do_not_autoplace no) (effects (font (size 1.27 1.27))))
  (property "Footprint" "" (at 153.67 63.5 0) (hide yes) (show_name no) (do_not_autoplace no) (effects (font (size 1.27 1.27))))
  (property "Datasheet" "" (at 153.67 63.5 0) (hide yes) (show_name no) (do_not_autoplace no) (effects (font (size 1.27 1.27))))
  (property "Description" "" (at 153.67 63.5 0) (show_name no) (do_not_autoplace no) (effects (font (size 1.27 1.27))))
  (pin "1"))
 (symbol
  (lib_id "Device:C")
  (at 91.44 81.28 0)
  (unit 1)
  (body_style 1)
  (exclude_from_sim no)
  (in_bom yes)
  (on_board yes)
  (in_pos_files yes)
  (dnp no)
  (property "Reference" "C3" (at 92.075 83.82 0) (show_name no) (do_not_autoplace no) (effects (font (size 1.27 1.27)) (justify left)))
  (property "Value" "100nF (U1 dec)" (at 75.692 78.232 0) (show_name no) (do_not_autoplace no) (effects (font (size 1.27 1.27)) (justify left)))
  (property "Footprint" "" (at 92.405 77.47 0) (hide yes) (show_name no) (do_not_autoplace no) (effects (font (size 1.27 1.27))))
  (property "Datasheet" "" (at 91.44 81.28 0) (hide yes) (show_name no) (do_not_autoplace no) (effects (font (size 1.27 1.27))))
  (property "Description" "" (at 91.44 81.28 0) (show_name no) (do_not_autoplace no) (effects (font (size 1.27 1.27))))
  (pin "1")
  (pin "2"))
 (symbol
  (lib_id "Device:C")
  (at 92.71 130.81 270)
  (unit 1)
  (body_style 1)
  (exclude_from_sim no)
  (in_bom yes)
  (on_board yes)
  (in_pos_files yes)
  (dnp no)
  (property "Reference" "C1" (at 92.71 134.874 90) (show_name no) (do_not_autoplace no) (effects (font (size 1.27 1.27)) (justify left)))
  (property "Value" "2pF (Cf)" (at 89.662 127 90) (show_name no) (do_not_autoplace no) (effects (font (size 1.27 1.27)) (justify left)))
  (property "Footprint" "" (at 96.52 131.775 0) (hide yes) (show_name no) (do_not_autoplace no) (effects (font (size 1.27 1.27))))
  (property "Datasheet" "" (at 92.71 130.81 0) (hide yes) (show_name no) (do_not_autoplace no) (effects (font (size 1.27 1.27))))
  (property "Description" "" (at 92.71 130.81 0) (show_name no) (do_not_autoplace no) (effects (font (size 1.27 1.27))))
  (pin "1")
  (pin "2"))
 (symbol
  (lib_id "Device:D_Photo")
  (at 68.58 101.6 90)
  (unit 1)
  (body_style 1)
  (exclude_from_sim no)
  (in_bom yes)
  (on_board yes)
  (in_pos_files yes)
  (dnp no)
  (property "Reference" "D1" (at 72.898 102.616 90) (show_name no) (do_not_autoplace no) (effects (font (size 1.27 1.27)) (justify left)))
  (property "Value" "BPV10NF / BPW34" (at 63.5 106.68 0) (show_name no) (do_not_autoplace no) (effects (font (size 1.27 1.27))))
  (property "Footprint" "" (at 68.58 102.87 0) (hide yes) (show_name no) (do_not_autoplace no) (effects (font (size 1.27 1.27))))
  (property "Datasheet" "" (at 68.58 102.87 0) (hide yes) (show_name no) (do_not_autoplace no) (effects (font (size 1.27 1.27))))
  (property "Description" "" (at 68.58 101.6 0) (show_name no) (do_not_autoplace no) (effects (font (size 1.27 1.27))))
  (pin "1")
  (pin "2"))
 (symbol
  (lib_id "Connector:Conn_01x20_Socket")
  (at 217.17 104.14 0)
  (unit 1)
  (body_style 1)
  (exclude_from_sim no)
  (in_bom yes)
  (on_board yes)
  (in_pos_files yes)
  (dnp no)
  (fields_autoplaced yes)
  (property "Reference" "J1" (at 218.44 104.1399 0) (show_name no) (do_not_autoplace no) (effects (font (size 1.27 1.27)) (justify left)))
  (property "Value" "STEP-MX02 IF" (at 218.44 106.6799 0) (show_name no) (do_not_autoplace no) (effects (font (size 1.27 1.27)) (justify left)))
  (property "Footprint" "" (at 217.17 104.14 0) (hide yes) (show_name no) (do_not_autoplace no) (effects (font (size 1.27 1.27))))
  (property "Datasheet" "" (at 217.17 104.14 0) (hide yes) (show_name no) (do_not_autoplace no) (effects (font (size 1.27 1.27))))
  (property "Description" "Generic connector, single row, 01x20, script generated" (at 217.17 104.14 0) (hide yes) (show_name no) (do_not_autoplace no) (effects (font (size 1.27 1.27))))
  (pin "3")
  (pin "11")
  (pin "2")
  (pin "12")
  (pin "19")
  (pin "6")
  (pin "1")
  (pin "8")
  (pin "20")
  (pin "9")
  (pin "10")
  (pin "18")
  (pin "14")
  (pin "17")
  (pin "16")
  (pin "13")
  (pin "5")
  (pin "7")
  (pin "15")
  (pin "4"))
 (symbol
  (lib_id "Device:R")
  (at 49.53 102.87 0)
  (unit 1)
  (body_style 1)
  (exclude_from_sim no)
  (in_bom yes)
  (on_board yes)
  (in_pos_files yes)
  (dnp no)
  (property "Reference" "R2" (at 51.562 102.87 90) (show_name no) (do_not_autoplace no) (effects (font (size 1.27 1.27))))
  (property "Value" "40k" (at 49.53 102.87 90) (show_name no) (do_not_autoplace no) (effects (font (size 1.27 1.27))))
  (property "Footprint" "" (at 47.752 102.87 0) (hide yes) (show_name no) (do_not_autoplace no) (effects (font (size 1.27 1.27))))
  (property "Datasheet" "" (at 49.53 102.87 0) (hide yes) (show_name no) (do_not_autoplace no) (effects (font (size 1.27 1.27))))
  (property "Description" "" (at 49.53 102.87 0) (show_name no) (do_not_autoplace no) (effects (font (size 1.27 1.27))))
  (pin "1")
  (pin "2"))
 (symbol
  (lib_id "Amplifier_Operational:MCP6022")
  (at 63.5 157.48 0)
  (unit 3)
  (body_style 1)
  (exclude_from_sim no)
  (in_bom yes)
  (on_board yes)
  (in_pos_files yes)
  (dnp no)
  (fields_autoplaced yes)
  (property "Reference" "U1" (at 62.23 156.2099 0) (show_name no) (do_not_autoplace no) (effects (font (size 1.27 1.27)) (justify left)))
  (property "Value" "MCP6022" (at 62.23 158.7499 0) (show_name no) (do_not_autoplace no) (effects (font (size 1.27 1.27)) (justify left)))
  (property "Footprint" "" (at 63.5 157.48 0) (hide yes) (show_name no) (do_not_autoplace no) (effects (font (size 1.27 1.27))))
  (property "Datasheet" "http://ww1.microchip.com/downloads/en/devicedoc/20001685e.pdf" (at 63.5 157.48 0) (hide yes) (show_name no) (do_not_autoplace no) (effects (font (size 1.27 1.27))))
  (property "Description" "Dual Operational Amplifiers, Rail-to-Rail Input/Output, DIP-8/SOIC-8/TSSOP-8" (at 63.5 157.48 0) (hide yes) (show_name no) (do_not_autoplace no) (effects (font (size 1.27 1.27))))
  (pin "1")
  (pin "2")
  (pin "3")
  (pin "5")
  (pin "6")
  (pin "7")
  (pin "4")
  (pin "8"))
 (symbol
  (lib_id "Amplifier_Operational:MCP6022")
  (at 86.36 160.02 0)
  (unit 2)
  (body_style 1)
  (exclude_from_sim no)
  (in_bom yes)
  (on_board yes)
  (in_pos_files yes)
  (dnp no)
  (property "Reference" "U1" (at 86.36 165.354 0) (show_name no) (do_not_autoplace no) (effects (font (size 1.27 1.27))))
  (property "Value" "MCP6022" (at 86.36 152.4 0) (show_name no) (do_not_autoplace no) (effects (font (size 1.27 1.27))))
  (property "Footprint" "" (at 86.36 160.02 0) (hide yes) (show_name no) (do_not_autoplace no) (effects (font (size 1.27 1.27))))
  (property "Datasheet" "http://ww1.microchip.com/downloads/en/devicedoc/20001685e.pdf" (at 86.36 160.02 0) (hide yes) (show_name no) (do_not_autoplace no) (effects (font (size 1.27 1.27))))
  (property "Description" "Dual Operational Amplifiers, Rail-to-Rail Input/Output, DIP-8/SOIC-8/TSSOP-8" (at 86.36 160.02 0) (hide yes) (show_name no) (do_not_autoplace no) (effects (font (size 1.27 1.27))))
  (pin "1")
  (pin "2")
  (pin "3")
  (pin "5")
  (pin "6")
  (pin "7")
  (pin "4")
  (pin "8"))
 (symbol
  (lib_id "Analog_ADC:MCP3201")
  (at 151.13 109.22 0)
  (unit 1)
  (body_style 1)
  (exclude_from_sim no)
  (in_bom yes)
  (on_board yes)
  (in_pos_files yes)
  (dnp no)
  (property "Reference" "U2" (at 154.94 118.11 0) (show_name no) (do_not_autoplace no) (effects (font (size 1.27 1.27)) (justify left)))
  (property "Value" "MCP3201" (at 154.94 115.57 0) (show_name no) (do_not_autoplace no) (effects (font (size 1.27 1.27)) (justify left)))
  (property "Footprint" "" (at 170.18 100.33 0) (hide yes) (show_name no) (do_not_autoplace no) (effects (font (size 1.27 1.27))))
  (property "Datasheet" "" (at 171.45 106.68 0) (hide yes) (show_name no) (do_not_autoplace no) (effects (font (size 1.27 1.27))))
  (property "Description" "" (at 151.13 109.22 0) (show_name no) (do_not_autoplace no) (effects (font (size 1.27 1.27))))
  (pin "1")
  (pin "2")
  (pin "3")
  (pin "4")
  (pin "5")
  (pin "6")
  (pin "7")
  (pin "8"))
 (symbol
  (lib_id "power:PWR_FLAG")
  (at 59.69 63.5 0)
  (unit 1)
  (body_style 1)
  (exclude_from_sim no)
  (in_bom yes)
  (on_board yes)
  (in_pos_files yes)
  (dnp no)
  (property "Reference" "PWR2" (at 59.69 59.182 0) (show_name no) (do_not_autoplace no) (effects (font (size 1.27 1.27))))
  (property "Value" "PWR_FLAG" (at 59.69 67.31 0) (hide yes) (show_name no) (do_not_autoplace no) (effects (font (size 1.27 1.27))))
  (property "Footprint" "" (at 59.69 63.5 0) (hide yes) (show_name no) (do_not_autoplace no) (effects (font (size 1.27 1.27))))
  (property "Datasheet" "" (at 59.69 63.5 0) (hide yes) (show_name no) (do_not_autoplace no) (effects (font (size 1.27 1.27))))
  (property "Description" "" (at 59.69 63.5 0) (show_name no) (do_not_autoplace no) (effects (font (size 1.27 1.27))))
  (pin "1"))
 (symbol
  (lib_id "Device:R")
  (at 49.53 125.73 0)
  (unit 1)
  (body_style 1)
  (exclude_from_sim no)
  (in_bom yes)
  (on_board yes)
  (in_pos_files yes)
  (dnp no)
  (property "Reference" "R3" (at 51.562 125.73 90) (show_name no) (do_not_autoplace no) (effects (font (size 1.27 1.27))))
  (property "Value" "10k" (at 49.53 125.73 90) (show_name no) (do_not_autoplace no) (effects (font (size 1.27 1.27))))
  (property "Footprint" "" (at 47.752 125.73 0) (hide yes) (show_name no) (do_not_autoplace no) (effects (font (size 1.27 1.27))))
  (property "Datasheet" "" (at 49.53 125.73 0) (hide yes) (show_name no) (do_not_autoplace no) (effects (font (size 1.27 1.27))))
  (property "Description" "" (at 49.53 125.73 0) (show_name no) (do_not_autoplace no) (effects (font (size 1.27 1.27))))
  (pin "1")
  (pin "2"))
 (sheet_instances
  (path ""
   (page "1")))
 (embedded_fonts no))
